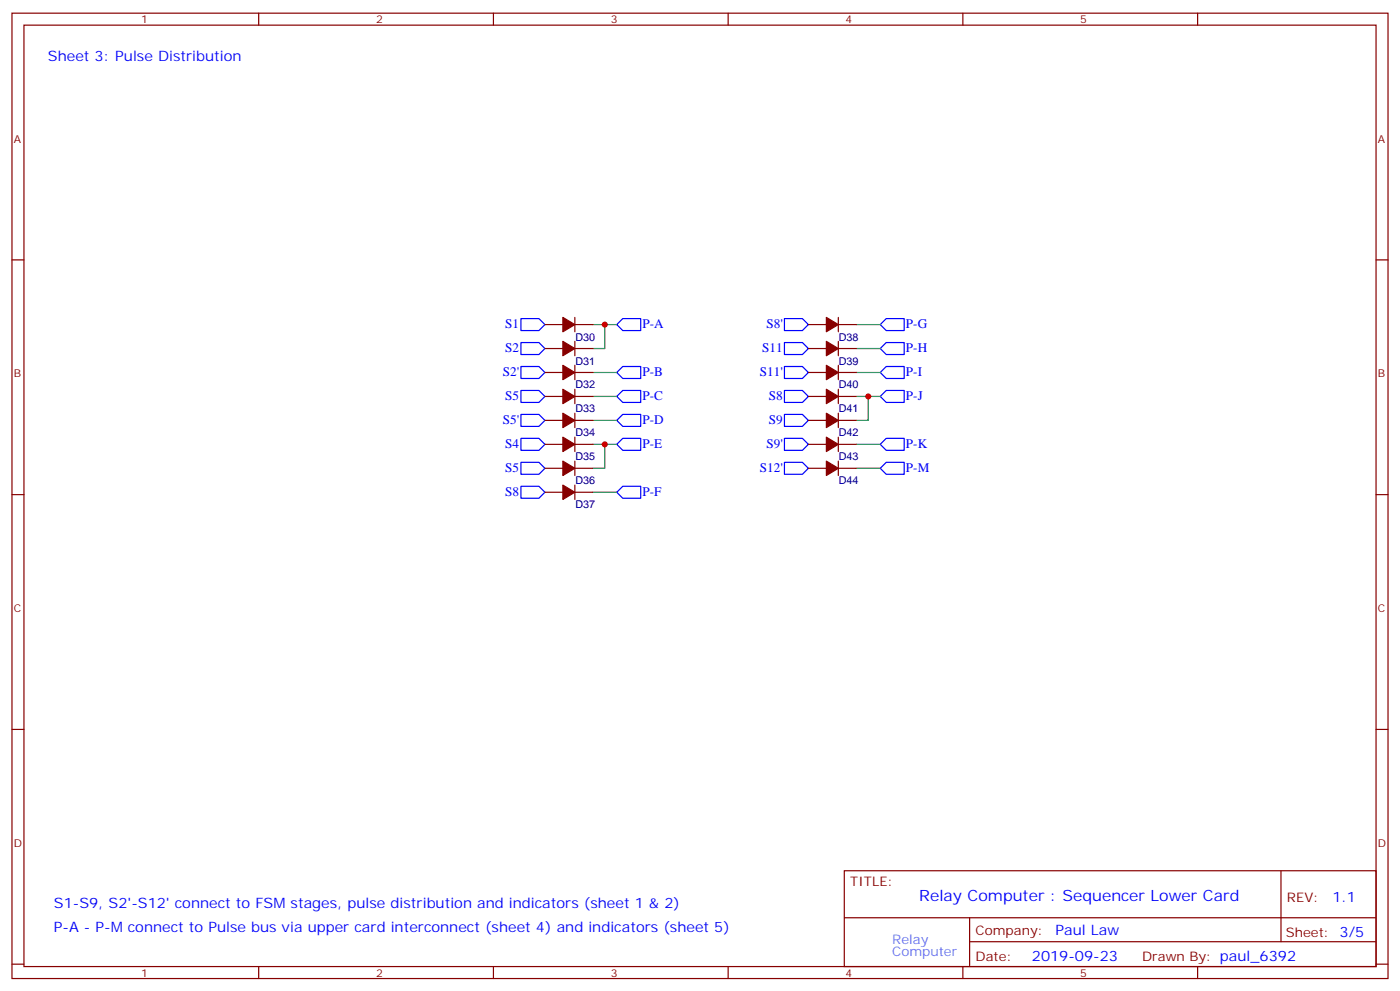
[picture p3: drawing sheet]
<svg xmlns="http://www.w3.org/2000/svg" width="412mm" height="292mm" viewBox="0 0 412 292" stroke-linecap="round" stroke-linejoin="round" font-family="sans-serif">
<g fill="none" stroke="#870000" stroke-width=".35">
<path d="M3.5 3.9h405.4v284.3h-405.4zM7.1 7.4h398.2v277.3h-398.2zM76.2 3.9v3.5M145.3 3.9v3.5M214.5 3.9v3.5M283.6 3.9v3.5M352.8 3.9v3.5M3.5 76.6h3.6M405.3 76.6h3.6M160.5 95.6h5.3M169.3 93.5v4.2M169.3 95.6h5.3"/>
<path d="M238.1 95.6h5.3M246.9 95.6h5.3M246.9 93.5v4.2M160.5 102.7h5.3M160.5 109.7h5.3M160.5 116.8h5.3M169.3 100.5v4.3M169.3 107.6v4.2M169.3 114.7v4.2M169.3 102.7h5.3M169.3 109.7h5.3M169.3 116.8h5.3"/>
<path d="M238.1 102.7h5.3M238.1 109.7h5.3M238.1 116.8h5.3M246.9 102.7h5.3M246.9 109.7h5.3M246.9 116.8h5.3M246.9 100.5v4.3M246.9 107.6v4.2M246.9 114.7v4.2M160.5 123.8h5.3M160.5 130.9h5.3M160.5 137.9h5.3"/>
<path d="M169.3 121.7v4.2M169.3 128.8v4.2M169.3 135.8v4.3M169.3 123.8h5.3M169.3 130.9h5.3M169.3 137.9h5.3M238.1 123.8h5.3M238.1 130.9h5.3M238.1 137.9h5.3M246.9 123.8h5.3M246.9 130.9h5.3M246.9 137.9h5.3"/>
<path d="M246.9 121.7v4.2M246.9 128.8v4.2M246.9 135.8v4.3M3.5 145.7h3.6M160.5 145h5.3M169.3 142.9v4.2M169.3 145h5.3M405.3 145.7h3.6M3.5 214.8h3.6M405.3 214.8h3.6M248.7 256.5h156.6v28.2h-156.6zM377.3 256.5v20.9"/>
<path d="M248.7 270.3h156.5M285.6 277.4h119.6M285.6 270.3v14.1M3.5 284h3.6M76.2 284.7v3.5M145.3 284.7v3.5M214.5 284.7v3.5M283.6 284.7v3.5M352.8 284.7v3.5M405.3 284h3.6"/>
</g>
<g fill="none" stroke="#00f" stroke-width=".35">
<path d="M153.5 93.8h5.2l1.8 1.8-1.8 1.8h-5.2zM181.7 95.6l1.7-1.8h5.3v3.6h-5.3zM231.1 93.8h5.3l1.7 1.8-1.7 1.8h-5.3zM259.3 95.6l1.8-1.8h5.2v3.6h-5.2zM153.5 100.9h5.2l1.8 1.8-1.8 1.7h-5.2zM153.5 108h5.2l1.8 1.7-1.8 1.8h-5.2zM153.5 115h5.2l1.8 1.8-1.8 1.7h-5.2zM181.7 109.7l1.7-1.7h5.3v3.5h-5.3zM181.7 116.8l1.7-1.8h5.3v3.5h-5.3zM231.1 100.9h5.3l1.7 1.8-1.7 1.7h-5.3zM231.1 108h5.3l1.7 1.7-1.7 1.8h-5.3zM231.1 115h5.3l1.7 1.8-1.7 1.7h-5.3z"/>
<path d="M259.3 102.7l1.8-1.8h5.2v3.5h-5.2zM259.3 109.7l1.8-1.7h5.2v3.5h-5.2zM259.3 116.8l1.8-1.8h5.2v3.5h-5.2zM153.5 122.1h5.2l1.8 1.7-1.8 1.8h-5.2zM153.5 129.1h5.2l1.8 1.8-1.8 1.7h-5.2zM153.5 136.2h5.2l1.8 1.7-1.8 1.8h-5.2zM181.7 123.8l1.7-1.7h5.3v3.5h-5.3zM181.7 130.9l1.7-1.8h5.3v3.5h-5.3zM231.1 122.1h5.3l1.7 1.7-1.7 1.8h-5.3zM231.1 129.1h5.3l1.7 1.8-1.7 1.7h-5.3zM231.1 136.2h5.3l1.7 1.7-1.7 1.8h-5.3zM259.3 130.9l1.8-1.8h5.2v3.5h-5.2z"/>
<path d="M259.3 137.9l1.8-1.7h5.2v3.5h-5.2zM153.5 143.2h5.2l1.8 1.8-1.8 1.8h-5.2zM181.7 145l1.7-1.8h5.3v3.6h-5.3z"/>
</g>
<g fill="none" stroke="#008700" stroke-width=".35">
<path d="M174.6 95.6h7.1M178.2 95.6v7.1h-3.6M252.2 95.6h7.1M174.6 109.7h7.1M174.6 116.8h7.1M252.2 109.7h7.1M252.2 116.8h7.1M252.2 102.7h7.1M255.8 116.8v7h-3.6M174.6 123.8h7.1M174.6 130.9h7.1M178.2 130.9v7h-3.6"/>
<path d="M252.2 130.9h7.1M252.2 137.9h7.1M174.6 145h7.1"/>
</g>
<g fill="#870000" stroke="#870000" stroke-width=".35">
<path d="M165.8 93.5l3.5 2.1-3.5 2.1z"/>
<path d="M165.8 100.5l3.5 2.2-3.5 2.1z"/>
<path d="M165.8 107.6l3.5 2.1-3.5 2.1z"/>
<path d="M165.8 114.7l3.5 2.1-3.5 2.1z"/>
<path d="M165.8 121.7l3.5 2.1-3.5 2.1z"/>
<path d="M165.8 128.8l3.5 2.1-3.5 2.1z"/>
<path d="M165.8 135.8l3.5 2.1-3.5 2.2z"/>
<path d="M165.8 142.9l3.5 2.1-3.5 2.1z"/>
<path d="M243.4 93.5l3.5 2.1-3.5 2.1z"/>
<path d="M243.4 100.5l3.5 2.2-3.5 2.1z"/>
<path d="M243.4 107.6l3.5 2.1-3.5 2.1z"/>
<path d="M243.4 114.7l3.5 2.1-3.5 2.1z"/>
<path d="M243.4 121.7l3.5 2.1-3.5 2.1z"/>
<path d="M243.4 128.8l3.5 2.1-3.5 2.1z"/>
<path d="M243.4 135.8l3.5 2.1-3.5 2.2z"/>
</g>
<g fill="#c00">
<circle cx="255.8" cy="116.8" r=".88"/>
<circle cx="178.2" cy="130.9" r=".88"/>
<circle cx="178.2" cy="95.6" r=".88"/>
</g>
<text font-size="4.6" fill="#00f" x="270.8" y="265.5">Relay Computer : Sequencer Lower Card</text>
<g font-size="4.2" fill="#00f">
<text x="14.1" y="18">Sheet 3: Pulse Distribution</text>
<text x="15.9" y="267.5">S1-S9, S2'-S12' connect to FSM stages, pulse distribution and indicators (sheet 1 &amp; 2)</text>
<text x="392.5" y="265.7">1.1</text>
<text x="15.9" y="274.5">P-A - P-M connect to Pulse bus via upper card interconnect (sheet 4) and indicators (sheet 5)</text>
<text x="310.9" y="275.3">Paul Law</text>
<text x="304" y="283.1">2019-09-23</text>
</g>
<g font-size="3.9" fill="#00f">
<text x="148.9" y="96.7">S1</text>
<text x="189.3" y="96.7">P-A</text>
<text x="225.8" y="96.7">S8'</text>
<text x="266.9" y="96.7">P-G</text>
<text x="148.9" y="103.7">S2</text>
<text x="224.5" y="103.7">S11</text>
<text x="266.9" y="103.7">P-H</text>
<text x="148.2" y="110.8">S2'</text>
<text x="189.3" y="110.8">P-B</text>
<text x="223.8" y="110.8">S11'</text>
<text x="266.9" y="110.8">P-I</text>
<text x="148.9" y="117.8">S5</text>
<text x="189.3" y="117.8">P-C</text>
<text x="226.5" y="117.8">S8</text>
<text x="266.9" y="117.8">P-J</text>
<text x="148.2" y="124.9">S5'</text>
<text x="189.3" y="124.9">P-D</text>
<text x="226.5" y="124.9">S9</text>
<text x="148.9" y="131.9">S4</text>
<text x="189.3" y="131.9">P-E</text>
<text x="225.8" y="131.9">S9'</text>
<text x="266.9" y="131.9">P-K</text>
<text x="148.9" y="139">S5</text>
<text x="223.8" y="139">S12'</text>
<text x="266.9" y="139">P-M</text>
<text x="148.9" y="146.1">S8</text>
<text x="189.3" y="146.1">P-F</text>
</g>
<g font-size="3.9" fill="#800">
<text x="250.5" y="261.1">TITLE:</text>
<text x="379.1" y="265.7">REV:</text>
<text x="287.4" y="275.3">Company:</text>
<text x="378.7" y="275.9">Sheet: 3/5</text>
<text x="287.4" y="282.9">Date:</text>
<text x="336.4" y="283">Drawn By: paul_6392</text>
</g>
<g font-size="3.9" fill="#39c">
<text x="262.8" y="278">Relay</text>
<text x="262.8" y="281.5">Computer</text>
</g>
<g font-size="3.2" fill="#800">
<text x="41.6" y="6.9">1</text>
<text x="110.8" y="6.9">2</text>
<text x="179.9" y="6.9">3</text>
<text x="249.1" y="6.9">4</text>
<text x="318.2" y="6.9">5</text>
<text x="4.1" y="42">A</text>
<text x="405.9" y="42">A</text>
<text x="4.1" y="111.1">B</text>
<text x="405.9" y="111.1">B</text>
<text x="4.1" y="180.3">C</text>
<text x="405.9" y="180.3">C</text>
<text x="4.1" y="249.4">D</text>
<text x="405.9" y="249.4">D</text>
<text x="41.6" y="287.7">1</text>
<text x="110.8" y="287.7">2</text>
<text x="179.9" y="287.7">3</text>
<text x="249.1" y="287.7">4</text>
<text x="318.2" y="287.7">5</text>
</g>
<g font-size="3.2" fill="#000080">
<text x="169.5" y="100.3">D30</text>
<text x="247.1" y="100.3">D38</text>
<text x="169.5" y="107.4">D31</text>
<text x="247.1" y="107.4">D39</text>
<text x="169.5" y="114.4">D32</text>
<text x="247.1" y="114.4">D40</text>
<text x="169.5" y="121.5">D33</text>
<text x="247.1" y="121.5">D41</text>
<text x="169.5" y="128.5">D34</text>
<text x="247.1" y="128.5">D42</text>
<text x="169.5" y="135.6">D35</text>
<text x="247.1" y="135.6">D43</text>
<text x="169.5" y="142.6">D36</text>
<text x="247.1" y="142.6">D44</text>
<text x="169.5" y="149.7">D37</text>
</g>
</svg>
